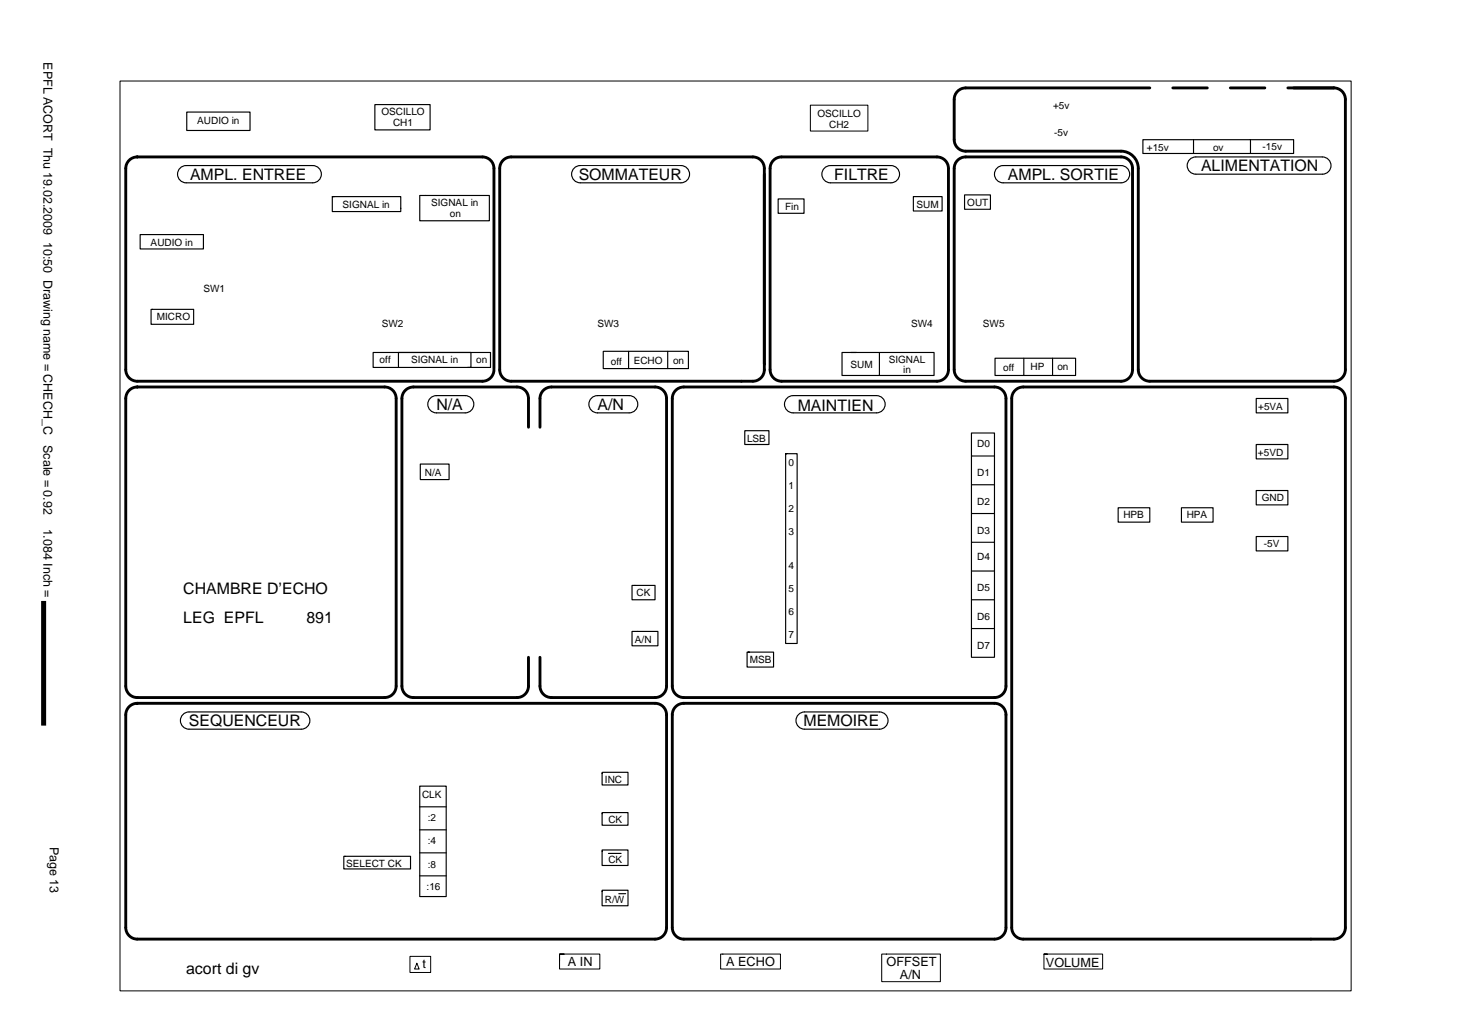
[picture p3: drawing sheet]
<svg xmlns="http://www.w3.org/2000/svg" width="297mm" height="210mm" viewBox="0 0 297 210" stroke-linecap="round" stroke-linejoin="round" font-family="sans-serif">
<path d="M8.9 122.5v25.4" fill="none" stroke="#000" stroke-width="1" stroke-linecap="butt"/>
<g fill="none" stroke="#000" stroke-width=".23">
<path d="M36.7 34.3l.8-.5 .4-.1h25.8a1.76 1.76 0 0 1 1.8 1.8 1.76 1.76 0 0 1-1.8 1.8h-25.8a1.76 1.76 0 0 1-1.6-1.1 1.76 1.76 0 0 1 .4-1.9zM38 22.8h12.9v3.8h-12.9zM76.4 21.3h11.2v5.2h-11.2zM85.5 39.8h14.2v5.2h-14.2zM118.2 33.7a1.76 1.76 0 0 0-1.7 1.8 1.76 1.76 0 0 0 1.7 1.8h20.5a1.76 1.76 0 0 0 1.8-1.8 1.76 1.76 0 0 0-1.8-1.8M168 34.3l.7-.5 .5-.1h12.3a1.76 1.76 0 0 1 1.8 1.8 1.76 1.76 0 0 1-1.8 1.8h-12.3a1.76 1.76 0 0 1-1.6-1.1 1.76 1.76 0 0 1 .4-1.9zM196.5 39.7h5.3v2.9h-5.3zM203.1 34.3l.8-.5 .5-.1h24a1.76 1.76 0 0 1 1.7 1.8 1.76 1.76 0 0 1-1.7 1.8h-24a1.76 1.76 0 0 1-1.7-1.1 1.76 1.76 0 0 1 .4-1.9zM232.8 28.5h30.7v2.8h-30.7zM242.4 32.5l.8-.5h.4h25.8a1.76 1.76 0 0 1 1.8 1.7 1.76 1.76 0 0 1-1.8 1.8h-25.8a1.76 1.76 0 0 1-1.6-1.1 1.76 1.76 0 0 1 .4-1.9zM243.2 28.5v2.8M254.8 28.5v2.8"/>
<path d="M28.6 47.8h12.8v2.9h-12.8zM67.7 40.1h13.9v2.4M68.2 40.1h-.5v3h13.9v-.7M158.5 40.5h5.3v3h-5.3zM186.1 40.1h5.8v2.9h-5.8zM30.8 63h8.7v3.1h-8.7zM76 71.8h23.9v3.1h-23.9zM81.2 74.8v-3h14.7v3.1h-.7M122.9 71.6h17.3v3.5h-17.3zM128.1 71.6v3.5M136 71.6v3.5M173.3 71.8h17v4.7h-18.8v-4.7h3"/>
<path d="M179.2 71.8v4.7M202.7 73h16.4v3.5h-16.4zM208.6 73v3.5M214.4 73v3.5M85.6 94.6h5.9v3.1h-5.9zM87.7 81.1l.7-.4 .5-.1h5.9a1.76 1.76 0 0 1 1.7 1.8 1.76 1.76 0 0 1-1.7 1.7h-5.9a1.76 1.76 0 0 1-1.6-1 1.76 1.76 0 0 1 .4-2zM120.5 81.1l.8-.4 .4-.1h6.5a1.76 1.76 0 0 1 1.7 1.8 1.76 1.76 0 0 1-1.7 1.7h-6.5a1.76 1.76 0 0 1-1.6-1 1.76 1.76 0 0 1 .4-2zM151.7 87.8h5v2.8h-5zM160.1 92.5h2.3v38.6h-2.3v-38.6h.2M160.3 81.1l.8-.4 .5-.1h17a1.76 1.76 0 0 1 1.7 1.8 1.76 1.76 0 0 1-1.7 1.7h-17a1.76 1.76 0 0 1-1.6-1 1.76 1.76 0 0 1 .3-2zM197.9 88.2h4.7v45.8h-4.7zM197.9 98.8h4.7"/>
<path d="M197.9 92.9h4.7M255.9 100h6.5v2.9h-6.5zM255.9 81.2h6.5v2.9h-6.5zM255.9 90.6h6.5v2.9h-6.5zM128.8 119.3h4.7v2.9h-4.7zM197.9 116.4h4.7M197.9 110.5h4.7M197.9 104.6h4.7M227.8 103.5h6.4v2.9h-6.4zM240.7 103.5h6.4v2.9h-6.4zM255.9 109.3h6.5v3h-6.5zM128.8 128.7h5.2v2.9h-5.2z"/>
<path d="M152.4 132.9h5.2v3h-5.4v-3h.5M197.9 128.1h4.7M197.9 122.2h4.7M37.3 145.6l.7-.5h.5h22.9a1.76 1.76 0 0 1 1.7 1.7 1.76 1.76 0 0 1-1.7 1.8h-22.9a1.76 1.76 0 0 1-1.6-1.1 1.76 1.76 0 0 1 .4-1.9zM122.7 157.4h5.2v2.6h-5.2zM162.7 145.6l.8-.5h.4h15.3a1.76 1.76 0 0 1 1.7 1.7 1.76 1.76 0 0 1-1.7 1.8h-15.3a1.76 1.76 0 0 1-1.6-1.1 1.76 1.76 0 0 1 .4-1.9zM70 174.5h13.6v2.6h-13.6zM85.5 160.2h5.4v22.5h-5.4zM85.5 178.5h5.4M85.5 173.8h5.4M85.5 169.1h5.4M85.5 164.4h5.4"/>
<path d="M122.7 173.2h5.2v3.2h-5.2zM122.7 165.6h5.2v2.6h-5.2zM124 173.9h2.5M122.7 181.4h5.2v3.2h-5.2zM126.1 182.1h1.4"/>
</g>
<g fill="none" stroke="#000" stroke-width=".59">
<path d="M234.2 17.9h-37.5a2.34 2.34 0 0 0-2.3 2.4v8.2a2.34 2.34 0 0 0 2.3 2.3h31.7a3.5 3.5 0 0 1 3.5 3.5v41a2.34 2.34 0 0 0 2.3 2.4h37.6a2.34 2.34 0 0 0 2.3-2.4v-55a2.34 2.34 0 0 0-2.3-2.4h-9.4M238.9 17.9h7.1M250.7 17.9h7M102.3 32.9a2.34 2.34 0 0 1 1.8-.9h49.3a2.34 2.34 0 0 1 2.3 2.3v41a2.34 2.34 0 0 1-2.3 2.4h-49.3a2.34 2.34 0 0 1-2.3-2.4v-41l.1-.5zM157.4 32.9a2.34 2.34 0 0 1 1.8-.9h31.7a2.34 2.34 0 0 1 2.3 2.3v41a2.34 2.34 0 0 1-2.3 2.4h-31.7a2.34 2.34 0 0 1-2.3-2.4v-41l.1-.5zM194.9 32.9a2.34 2.34 0 0 1 1.8-.9h31.7a2.34 2.34 0 0 1 2.3 2.3v41a2.34 2.34 0 0 1-2.3 2.4h-31.7a2.34 2.34 0 0 1-2.3-2.4v-41l.1-.5zM26.1 79.7a2.34 2.34 0 0 1 1.9-.8h50.4a2.34 2.34 0 0 1 2.3 2.3v58.6a2.34 2.34 0 0 1-2.3 2.4h-50.4a2.34 2.34 0 0 1-2.4-2.4v-58.6l.1-.5zM100.6 75.1v-40.8a2.34 2.34 0 0 0-2.3-2.3h-70.3a2.34 2.34 0 0 0-2.4 2.3v41a2.34 2.34 0 0 0 2.4 2.4h70.3a2.34 2.34 0 0 0 2.3-2.4M137.5 79.7a2.34 2.34 0 0 1 1.8-.8h63.3a2.34 2.34 0 0 1 2.3 2.3v58.6a2.34 2.34 0 0 1-2.3 2.4h-63.3a2.34 2.34 0 0 1-2.3-2.4v-58.6v-.5zM207 79.4l.9-.5h.6h63.3a2.34 2.34 0 0 1 2.3 2.3v107.8a2.34 2.34 0 0 1-2.3 2.4h-63.3a2.34 2.34 0 0 1-2.4-2.4v-107.8a2.34 2.34 0 0 1 .9-1.8zM107.7 87.1v-5.9a2.34 2.34 0 0 0-2.4-2.3h-21.1a2.34 2.34 0 0 0-2.3 2.3v58.6a2.34 2.34 0 0 0 2.3 2.4h21.1a2.34 2.34 0 0 0 2.4-2.4M110 87.1v-5.9a2.34 2.34 0 0 1 2.4-2.3h21.1a2.34 2.34 0 0 1 2.3 2.3v58.6a2.34 2.34 0 0 1-2.3 2.4h-21.1a2.34 2.34 0 0 1-2.4-2.4v-5.8"/>
<path d="M107.7 134v5.9M26.5 143.8l.9-.4 .6-.1h105.5a2.34 2.34 0 0 1 2.3 2.4v43.3a2.34 2.34 0 0 1-2.3 2.4h-105.5a2.34 2.34 0 0 1-2.4-2.4v-43.3a2.34 2.34 0 0 1 .9-1.9zM137.5 144.2a2.34 2.34 0 0 1 1.8-.9h63.3a2.34 2.34 0 0 1 2.3 2.4v43.3a2.34 2.34 0 0 1-2.3 2.4h-63.3a2.34 2.34 0 0 1-2.3-2.4v-43.3v-.6z"/>
</g>
<path d="M24.4 16.5h250.9v185.4h-250.9zM118.2 33.7h20.5M165.1 21.4h11.7v5.3h-11.7zM83.5 194.9h4.2v3.3h-4.2zM84.9 196.3l.5 1.2h-.9zM114.9 194.4h-.9v3.1h8.2v-3.1h-8.2v1.4M146.8 194.4h12.2v3.1h-12.2zM179.6 194.4h12v5.7h-12zM212.7 194.4h11.9v3.1h-11.9v-3.1h.7" fill="none" stroke="#000" stroke-width=".2"/>
<g font-size="3.2">
<text x="244.7" y="34.9">ALIMENTATION</text>
<text x="38.7" y="36.7">AMPL. ENTREE</text>
<text x="117.9" y="36.7">SOMMATEUR</text>
<text x="170" y="36.7">FILTRE</text>
<text x="205.3" y="36.7">AMPL. SORTIE</text>
<text x="88.9" y="83.6">N/A</text>
<text x="121.7" y="83.6">A/N</text>
<text x="162.5" y="83.7">MAINTIEN</text>
<text x="37.3" y="121.1">CHAMBRE D’ECHO</text>
<text x="37.3" y="126.9">LEG EPFL</text>
<text x="62.4" y="126.9">891</text>
<text x="38.5" y="148">SEQUENCEUR</text>
<text x="163.7" y="148">MEMOIRE</text>
<text x="37.9" y="198.4">acort di gv</text>
</g>
<g font-size="2.6">
<text x="86.1" y="197.2">t</text>
<text x="115.7" y="196.8">A IN</text>
<text x="147.9" y="196.8">A ECHO</text>
<text x="180.6" y="196.8">OFFSET</text>
<text x="213.1" y="197">VOLUME</text>
<text x="183.3" y="199.6">A/N</text>
</g>
<g font-size="2.5">
<text x="8.9" y="12.7" transform="rotate(90 8.9 12.7)">EPFL ACORT Thu 19.02.2009 10:50 Drawing name = CHECH_C</text>
<text x="8.9" y="90.7" transform="rotate(90 8.9 90.7)">Scale = 0.92</text>
<text x="8.9" y="107.7" transform="rotate(90 8.9 107.7)">1.084 Inch =</text>
<text x="10.2" y="172.5" transform="rotate(90 10.2 172.5)">Page 13</text>
</g>
<g font-size="2">
<text x="77.7" y="23.4">OSCILLO</text>
<text x="166.5" y="23.8">OSCILLO</text>
<text x="214.6" y="22.1">+5v</text>
<text x="40.2" y="25.3">AUDIO in</text>
<text x="80.1" y="25.8">CH1</text>
<text x="168.9" y="26">CH2</text>
<text x="214.8" y="27.8">-5v</text>
<text x="233.7" y="30.8">+15v</text>
<text x="247.1" y="30.8">ov</text>
<text x="257.2" y="30.6">-15v</text>
<text x="197.1" y="41.9">OUT</text>
<text x="69.8" y="42.3">SIGNAL in</text>
<text x="87.8" y="42.1">SIGNAL in</text>
<text x="91.6" y="44.3">on</text>
<text x="159.9" y="42.8">Fin</text>
<text x="186.7" y="42.3">SUM</text>
<text x="30.7" y="50.1">AUDIO in</text>
<text x="41.4" y="59.5">SW1</text>
<text x="32" y="65.3">MICRO</text>
<text x="77.8" y="66.6">SW2</text>
<text x="121.7" y="66.6">SW3</text>
<text x="185.6" y="66.6">SW4</text>
<text x="200.3" y="66.6">SW5</text>
<text x="77.3" y="74.1">off</text>
<text x="83.7" y="74.1">SIGNAL in</text>
<text x="97" y="74.1">on</text>
<text x="124.5" y="74.3">off</text>
<text x="129.1" y="74.2">ECHO</text>
<text x="137.1" y="74.2">on</text>
<text x="173.3" y="75">SUM</text>
<text x="181" y="74.1">SIGNAL</text>
<text x="184" y="76.1">in</text>
<text x="204.4" y="75.6">off</text>
<text x="210" y="75.5">HP</text>
<text x="215.4" y="75.5">on</text>
<text x="256.3" y="83.6">+5VA</text>
<text x="152.2" y="90">LSB</text>
<text x="160.6" y="94.9">0</text>
<text x="199.1" y="91.2">D0</text>
<text x="256.3" y="92.9">+5VD</text>
<text x="86.6" y="96.9">N/A</text>
<text x="160.6" y="99.6">1</text>
<text x="199.1" y="97">D1</text>
<text x="160.6" y="104.3">2</text>
<text x="199.1" y="102.9">D2</text>
<text x="228.9" y="105.6">HPB</text>
<text x="241.8" y="105.6">HPA</text>
<text x="257.1" y="102.1">GND</text>
<text x="160.6" y="109">3</text>
<text x="199.1" y="108.8">D3</text>
<text x="257.5" y="111.4">-5V</text>
<text x="160.6" y="116">4</text>
<text x="199.1" y="114">D4</text>
<text x="129.7" y="121.5">CK</text>
<text x="160.6" y="125.4">6</text>
<text x="160.6" y="120.7">5</text>
<text x="199.1" y="120.5">D5</text>
<text x="129.3" y="131">A/N</text>
<text x="160.6" y="130.1">7</text>
<text x="199.1" y="126.3">D6</text>
<text x="152.8" y="135.1">MSB</text>
<text x="199.1" y="132.2">D7</text>
<text x="123.3" y="159.5">INC</text>
<text x="86" y="162.7">CLK</text>
<text x="87.2" y="167.4">:2</text>
<text x="124" y="167.7">CK</text>
<text x="87.2" y="172">:4</text>
<text x="70.5" y="176.6">SELECT CK</text>
<text x="87.2" y="176.8">:8</text>
<text x="124" y="175.8">CK</text>
<text x="86.9" y="181.3">:16</text>
<text x="123.3" y="184">R/W</text>
</g>
</svg>
